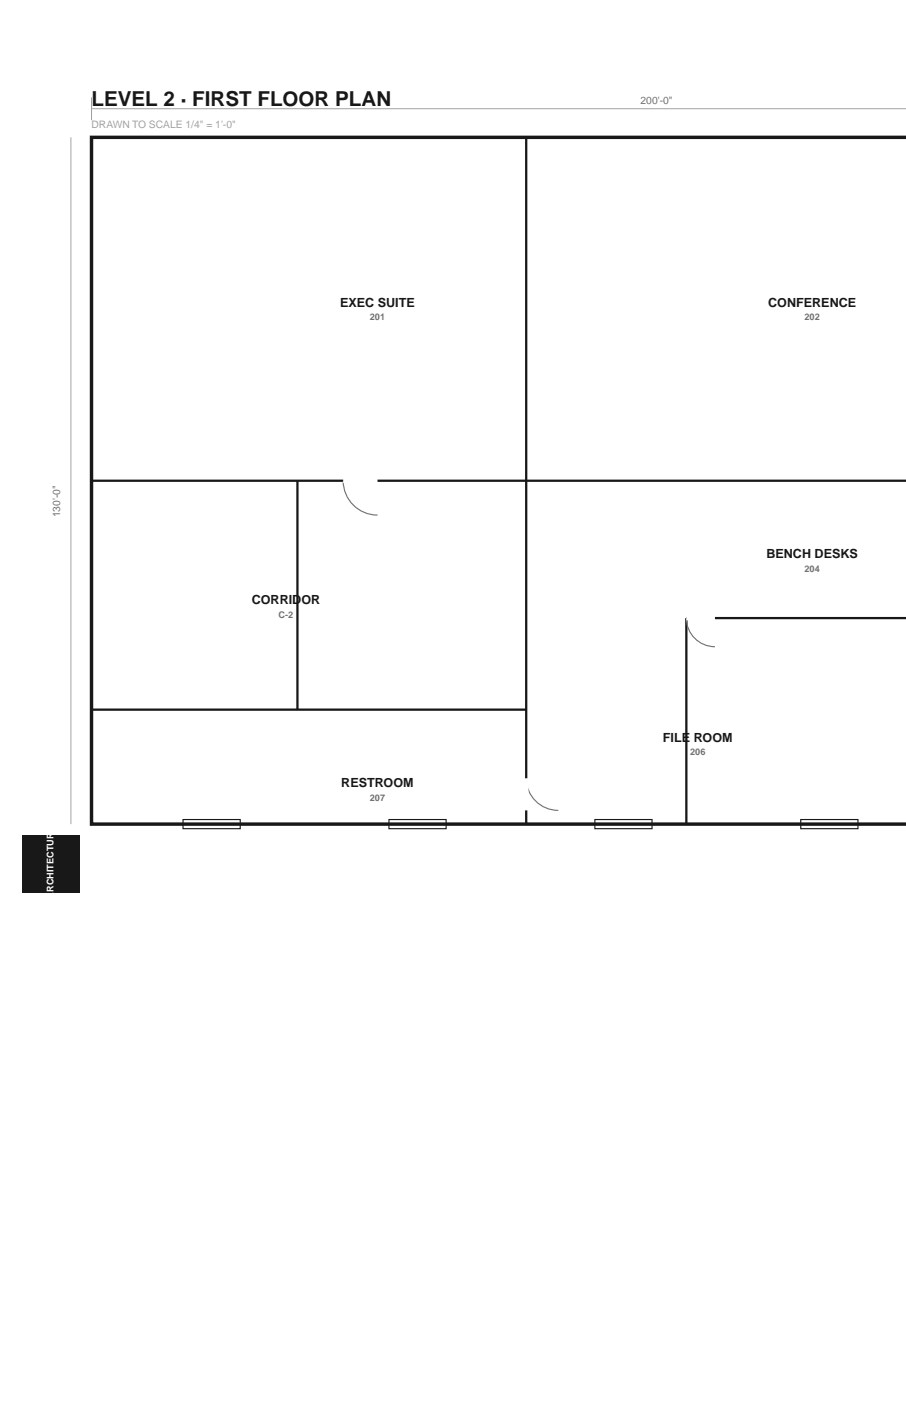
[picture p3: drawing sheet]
<svg xmlns="http://www.w3.org/2000/svg" width="279mm" height="432mm" viewBox="0 0 279 432" stroke-linecap="round" stroke-linejoin="round" font-family="sans-serif">
<path d="M28.2 42.3h251.2M28.2 42.3v211.7h251.2" fill="none" stroke="#111827" stroke-width="1.1" stroke-linecap="butt"/>
<path d="M162.3 42.3v211.7M28.2 148.2h251.2M91.7 148.2v70.5M279.4 190.5h-67.7v63.5M28.2 218.7h134.1" fill="none" stroke="#111827" stroke-width=".71" stroke-linecap="butt"/>
<path d="M105.8 148.2a10.6 10.6 0 0 0 10.6 10.5M211.7 190.5a8.8 8.8 0 0 0 8.8 8.8M162.3 239.9a9.9 9.9 0 0 0 9.9 9.9" fill="none" stroke="#6b7280" stroke-width=".35"/>
<path d="M105.8 148.2h10.6M211.7 190.5h8.8M162.3 239.9v9.9" fill="none" stroke="#fff" stroke-width="1.4" stroke-linecap="butt"/>
<path d="M28.2 33.5h251.2M28.2 30v7M21.9 42.3v211.7" fill="none" stroke="#9ca3af" stroke-width=".31"/>
<path d="M56.4 252.6h17.7v2.8h-17.7zM119.9 252.6h17.7v2.8h-17.7zM183.4 252.6h17.7v2.8h-17.7zM246.9 252.6h17.7v2.8h-17.7z" fill="none" stroke="#111827" stroke-width=".35"/>
<path d="M7.1 257.5h17.6v17.7h-17.6z" fill="#111827"/>
<text font-size="6.3" fill="#111827" x="28.2" y="32.8">LEVEL 2 · FIRST FLOOR PLAN</text>
<g font-size="3.9" fill="#111827">
<text x="104.9" y="94.5">EXEC SUITE</text>
<text x="236.9" y="94.5">CONFERENCE</text>
<text x="236.4" y="172.1">BENCH DESKS</text>
<text x="77.6" y="186.2">CORRIDOR</text>
<text x="204.5" y="228.6">FILE ROOM</text>
<text x="105.2" y="242.7">RESTROOM</text>
</g>
<g font-size="3.2" fill="#6b7280">
<text x="197.6" y="31.9">200'-0&quot;</text>
<text x="18.5" y="159.5" transform="rotate(-90 18.5 159.5)">130'-0&quot;</text>
</g>
<text font-size="3.2" fill="#9ca3af" x="28.2" y="39.3">DRAWN TO SCALE 1/4&quot; = 1'-0&quot;</text>
<g font-size="2.8" fill="#6b7280">
<text x="114.1" y="98.7">201</text>
<text x="248.1" y="98.7">202</text>
<text x="248.1" y="176.3">204</text>
<text x="85.9" y="190.4">C-2</text>
<text x="212.8" y="232.7">206</text>
<text x="114.1" y="246.9">207</text>
</g>
<text font-size="2.8" fill="#fff" x="16.5" y="276.9" transform="rotate(-90 16.5 276.9)">ARCHITECTURAL</text>
</svg>
